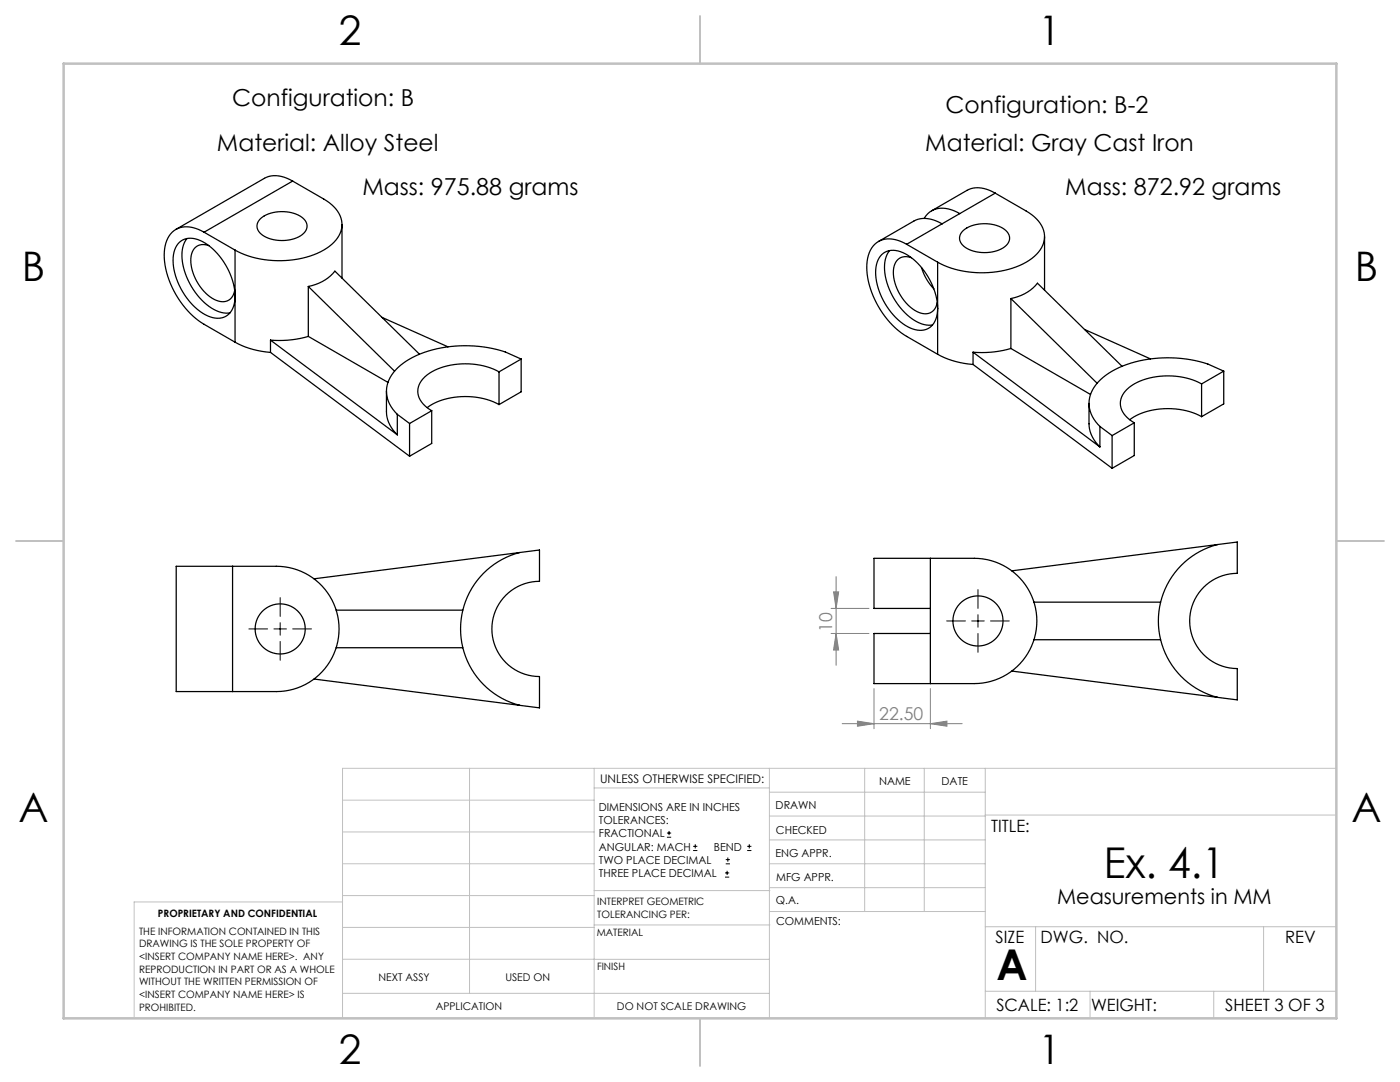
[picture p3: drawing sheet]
<svg xmlns="http://www.w3.org/2000/svg" width="279mm" height="216mm" viewBox="0 0 279 216" stroke-linecap="round" stroke-linejoin="round" font-family="sans-serif">
<g fill="none" stroke="#000" stroke-width=".2">
<path d="M54.7 125.5h2.5M55.9 124.2v2.5M193.9 123.9h2.5M195.2 122.7v2.5M133.1 167.1h.8M133.1 166.2h.8M133.5 165.8v.8M138.3 169.7h.9M138.3 168.9h.9M138.8 168.5v.8M144.7 175h.8M144.7 174.2h.8"/>
<path d="M144.8 172.4h.9M144.8 171.5h.9M145.1 173.8v.8M145.3 171.1v.8M149.1 169.7h.9M149.1 168.9h.9M149.5 168.5v.8"/>
</g>
<path d="M166.4 118.1h1l-.5 3.3zM166.9 115.1v17.7M165.9 121.4h7.5M165.9 126.4h7.5M166.9 126.4l.5 3.3h-1zM174.4 137.4v8M185.7 137.4v8M168.1 144.4h23.9M171.1 143.9l3.3 .5-3.3 .5zM185.7 144.4l3.3-.5v1z" fill="none" stroke="#808080" stroke-width=".2"/>
<path d="M53.4 125.5h-3.7M55.9 128v3.7M55.9 123v-3.8M58.4 125.5h3.8M192.7 123.9h-3.8M195.2 126.4v3.8M195.2 121.4v-3.7M197.7 123.9h3.7" fill="none" stroke="#000" stroke-width=".2" stroke-dasharray="15.2 1.3 1.3 1.3"/>
<g fill="none" stroke="#c0c0c0" stroke-width=".2">
<path d="M68.4 159.7h50.2M93.7 153.3v44.9M118.6 153.3v49.9M118.6 157.2h34.9M153.5 153.3v49.9M153.5 158.1h43.1M172.6 153.3v28.6M184.5 153.3v28.6M196.6 153.3v49.9M266.7 153.3h-198.3v49.9M68.4 178.7h50.2M68.4 172.4h50.2"/>
<path d="M68.4 166h50.2M68.4 180h-41.6v23.2M118.6 177.7h35.1M153.5 167.6h43.1M153.5 162.8h43.1M153.5 172.4h43.1M153.5 177.1h43.1M196.6 162.6h70.1M68.4 198.2h85.1M68.4 185.1h50.2M68.4 191.4h50.2M118.6 191.4h34.9"/>
<path d="M118.6 184.6h35.1M153.7 181.9h42.9M196.6 197.8h70.1M196.6 184.9h70.1M206.7 184.9v12.9M217.5 197.8v5.4M242.2 197.8v5.4M252.2 184.9v12.9"/>
</g>
<path d="M139.7 3.2v9.5M3.2 107.9h9.5M266.7 107.9h9.5M139.7 203.2v9.5" fill="none" stroke="#c0c0c0" stroke-width=".25"/>
<path d="M12.7 12.7h254v190.5h-254z" fill="none" stroke="#c0c0c0" stroke-width=".5"/>
<g fill="#808080">
<path d="M171.1 143.9l3.3 .5-3.3 .5zM185.7 144.4l3.3-.5v1z"/>
<path d="M166.4 118.1h1l-.5 3.3zM166.9 126.4l.5 3.3h-1z"/>
</g>
<g fill="none" stroke="#000" stroke-width=".25">
<path d="M58.4 36.1l6.2 3.6a5.9 5.9 0 0 1 3.6 5.8 7.5 7.5 0 0 1-4.9 5.1 19.8 19.8 0 0 1-16.4-.7M58.4 36.1a5.7 5.7 0 0 0-5.6-.5l-17.7 10.2M58.4 36.1l-17.7 10.2M198.6 38.5l6.2 3.6a5.9 5.9 0 0 1 3.6 5.9 7.5 7.5 0 0 1-4.9 5 19.8 19.8 0 0 1-16.4-.7M198.6 38.5a5.7 5.7 0 0 0-5.6-.5l-7.1 4.1M198.6 38.5l-7.1 4.1M35.8 48.4a4.1 4.1 0 0 1 5.2 .1 13.4 13.4 0 0 1 5.8 11.7 3.5 3.5 0 0 1-5.3 2.8 13.1 13.1 0 0 1-6.9-12.1l.4-1.5zM37.3 47.6a6.5 6.5 0 0 0-.7 5.8 13 13 0 0 0 7.1 8.8l1 .2h1.2M40.7 46.3a5.2 5.2 0 0 0-6.3 0 7.4 7.4 0 0 0-1.4 6.7 17.9 17.9 0 0 0 7.7 11.7l6.2 3.6M40.7 46.3l6.2 3.6M41.7 49a2.51 2.51 0 0 0-3.6 2.5 9.3 9.3 0 0 0 5.4 8.6 2.42 2.42 0 0 0 3.3-2.2M46.9 49.9v18.4"/>
<path d="M52.1 43.5a7.3 7.3 0 0 1 8.5 .1 2.03 2.03 0 0 1-.6 3.4 7.3 7.3 0 0 1-8.1-.5 1.9 1.9 0 0 1 .2-3zM61.5 57.2a8.9 8.9 0 0 0 5.3-3.1l16.9 16.6M61.5 57.2l17.2 16.9M61.5 57.2v9.9M68.3 44.8v10.7M176 50.8a4.1 4.1 0 0 1 5.2 .1 13.4 13.4 0 0 1 5.8 11.7 3.5 3.5 0 0 1-5.3 2.9 13.1 13.1 0 0 1-6.9-12.2l.4-1.5zM177.5 50a6.5 6.5 0 0 0-.7 5.8 13 13 0 0 0 7.1 8.8l1 .3 1.2-.1M180.9 48.7a5.2 5.2 0 0 0-6.3 .1 7.4 7.4 0 0 0-1.4 6.6 17.9 17.9 0 0 0 7.7 11.7l6.2 3.6M180.9 48.7l6.2 3.6M181.9 51.4a2.51 2.51 0 0 0-3.6 2.5 9.3 9.3 0 0 0 5.4 8.6 2.42 2.42 0 0 0 3.3-2.1M183.9 53.4a10.5 10.5 0 0 0 2.5 4.2M187.1 52.3v18.4"/>
<path d="M188 44.7a5.7 5.7 0 0 0-5.6-.6l-7.1 4.1M191.5 42.6a5.2 5.2 0 0 0-6.3 0l-.8 1M191.5 42.6l-10.6 6.1M192.3 46a7.3 7.3 0 0 1 8.5 0 2.03 2.03 0 0 1-.6 3.5 7.3 7.3 0 0 1-8.1-.6 1.9 1.9 0 0 1 .2-2.9zM201.7 59.6a8.9 8.9 0 0 0 5.3-3.1l16.9 16.6M201.7 59.6l17.3 16.9M201.7 59.6v9.9M208.5 47.2v10.7M46.9 68.3a17 17 0 0 0 7.1 2M54 67.9l25.3 18.9M54 70.3l27.7 20.7M54 67.9v2.4"/>
<path d="M61.5 67.1a20.6 20.6 0 0 1-7.5 .8M61.5 67.1l15.9 9.2M76.2 63.3l13.2 5.9M77.1 78.1v4.1a6.4 6.4 0 0 0 2.2 4.6M99.6 74.2a14.4 14.4 0 0 0-14.4 .7 3.8 3.8 0 0 0 0 6.4l1 .7M99.6 74.2v6.5M104 71.6a20.7 20.7 0 0 0-6.6-2.2 23.4 23.4 0 0 0-16.9 3.1 6.8 6.8 0 0 0-3.3 6.6l.6 1.6 1.5 2M104 71.6l-4.4 2.6M104 71.6v6.6l-4.4 2.5M187.1 70.7a17 17 0 0 0 7.1 2M194.2 70.3l25.3 18.9M194.2 72.7l27.7 20.7"/>
<path d="M194.2 70.3v2.4M201.7 69.5a20.6 20.6 0 0 1-7.5 .8M201.7 69.5l15.9 9.2M216.4 65.7l13.2 5.9M239.8 76.6a14.4 14.4 0 0 0-14.4 .7 3.8 3.8 0 0 0 0 6.4l1 .7M239.8 76.6v6.5M244.2 74.1a20.7 20.7 0 0 0-6.6-2.3 23.4 23.4 0 0 0-16.9 3.1 6.8 6.8 0 0 0-3.3 6.6l.6 1.6 1.5 2M244.2 74.1v6.5l-4.4 2.5M244.2 74.1l-4.4 2.5M79.3 82.7v4.1M79.3 82.7l2.4 1.8M81.7 84.5v6.5"/>
<path d="M86.2 82l-4.5 2.5M86.2 82v6.5l-4.5 2.5M99.6 80.7a14.5 14.5 0 0 0-14.4 .6M217.3 80.5v4.1a6.4 6.4 0 0 0 2.2 4.6M219.5 85.1l2.4 1.8M219.5 85.1v4.1M221.9 86.9v6.5M226.4 84.4l-4.5 2.5M226.4 84.4v6.5l-4.5 2.5M239.8 83.1a14.5 14.5 0 0 0-14.3 .7M46.4 113h8.8a12.5 12.5 0 0 1 12.5 12.5 12.5 12.5 0 0 1-12.5 12.5h-8.8M46.4 113h-11.2v25h11.2"/>
<path d="M46.4 113v25M62.7 115.5l45-5.8v6.3a9.5 9.5 0 0 0-9.5 9.5 9.5 9.5 0 0 0 9.5 9.5v6.2l-4-.5M103.7 110.3a15.7 15.7 0 0 0-11.8 15.2 15.7 15.7 0 0 0 11.8 15.2M185.7 111.4h8.7a12.5 12.5 0 0 1 12.5 12.5 12.5 12.5 0 0 1-12.5 12.5h-8.7M185.7 111.4h-11.3v10h11.3M185.7 111.4v25M201.9 113.9l45-5.7v6.2a9.5 9.5 0 0 0-9.5 9.5 9.5 9.5 0 0 0 9.5 9.5v6.3l-3.9-.6M243 108.7a15.8 15.8 0 0 0-11.8 15.2 15.8 15.8 0 0 0 11.8 15.2M62.7 135.5l41 5.2M67.1 121.7h25.3M67.1 129.2h25.3M185.7 126.4h-11.3v10h11.3"/>
<path d="M201.9 133.9l41.1 5.2M206.3 120.2h25.3M206.3 127.7h25.3"/>
<circle cx="55.9" cy="125.5" r="5"/>
<circle cx="195.2" cy="123.9" r="5"/>
</g>
<g font-size="8.5">
<text x="220.3" y="175.2">Ex. 4.1</text>
<text x="198.9" y="195.5">A</text>
</g>
<g font-size="8.1">
<text x="67.6" y="8.9">2</text>
<text x="207.3" y="8.9">1</text>
<text x="4.4" y="56.2">B</text>
<text x="270.4" y="56.2">B</text>
<text x="3.7" y="164.1">A</text>
<text x="269.7" y="164.1">A</text>
<text x="67.6" y="212.4">2</text>
<text x="207.3" y="212.4">1</text>
</g>
<g font-size="4.7">
<text x="46.3" y="21.2">Configuration: B</text>
<text x="188.7" y="22.5">Configuration: B-2</text>
<text x="43.3" y="30.1">Material: Alloy Steel</text>
<text x="184.7" y="30.1">Material: Gray Cast Iron</text>
<text x="72.3" y="38.9">Mass: 975.88 grams</text>
<text x="212.6" y="38.9">Mass: 872.92 grams</text>
</g>
<text font-size="4.2" x="211" y="180.3">Measurements in MM</text>
<g font-size="3.5" fill="#808080">
<text x="166.1" y="126.1" transform="rotate(-90 166.1 126.1)">10</text>
<text x="175.5" y="143.6">22.50</text>
</g>
<g font-size="3.4">
<text x="197.8" y="166">TITLE:</text>
<text x="198.7" y="188.1">SIZE</text>
<text x="207.7" y="188.1">DWG. NO.</text>
<text x="256.5" y="188.2">REV</text>
<text x="198.8" y="201.7">SCALE: 1:2</text>
<text x="217.7" y="201.8">WEIGHT:</text>
<text x="244.5" y="201.7">SHEET 3 OF 3</text>
</g>
<text font-size="2.4" x="119.8" y="156.2">UNLESS OTHERWISE SPECIFIED:</text>
<g font-size="2.2">
<text x="119.5" y="161.8">DIMENSIONS ARE IN INCHES</text>
<text x="154.8" y="161.4">DRAWN</text>
<text x="175.4" y="156.6">NAME</text>
<text x="187.9" y="156.7">DATE</text>
<text x="119.5" y="164.4">TOLERANCES:</text>
<text x="119.5" y="167.1">FRACTIONAL</text>
<text x="154.9" y="166.3">CHECKED</text>
<text x="119.5" y="169.7">ANGULAR: MACH</text>
<text x="119.5" y="172.4">TWO PLACE DECIMAL</text>
<text x="142.5" y="169.7">BEND</text>
<text x="154.8" y="171">ENG APPR.</text>
<text x="119.5" y="175">THREE PLACE DECIMAL</text>
<text x="154.9" y="175.7">MFG APPR.</text>
<text x="154.9" y="180.4">Q.A.</text>
<text x="154.9" y="184.6">COMMENTS:</text>
</g>
<g font-size="2.1">
<text x="75.5" y="195.7">NEXT ASSY</text>
<text x="100.9" y="195.7">USED ON</text>
<text x="86.9" y="201.5">APPLICATION</text>
<text x="123.1" y="201.6">DO NOT SCALE DRAWING</text>
</g>
<g font-size="2">
<text x="31.5" y="182.9">PROPRIETARY AND CONFIDENTIAL</text>
<text x="119.2" y="180.6">INTERPRET GEOMETRIC</text>
<text x="119.2" y="183.1">TOLERANCING PER:</text>
<text x="27.8" y="186.5">THE INFORMATION CONTAINED IN THIS</text>
<text x="27.8" y="189">DRAWING IS THE SOLE PROPERTY OF</text>
<text x="27.8" y="191.6">&lt;INSERT COMPANY NAME HERE&gt;. ANY</text>
<text x="119.1" y="186.7">MATERIAL</text>
<text x="27.8" y="194.1">REPRODUCTION IN PART OR AS A WHOLE</text>
<text x="27.8" y="196.6">WITHOUT THE WRITTEN PERMISSION OF</text>
<text x="119.1" y="193.5">FINISH</text>
<text x="27.8" y="199.1">&lt;INSERT COMPANY NAME HERE&gt; IS</text>
<text x="27.8" y="201.7">PROHIBITED.</text>
</g>
</svg>
